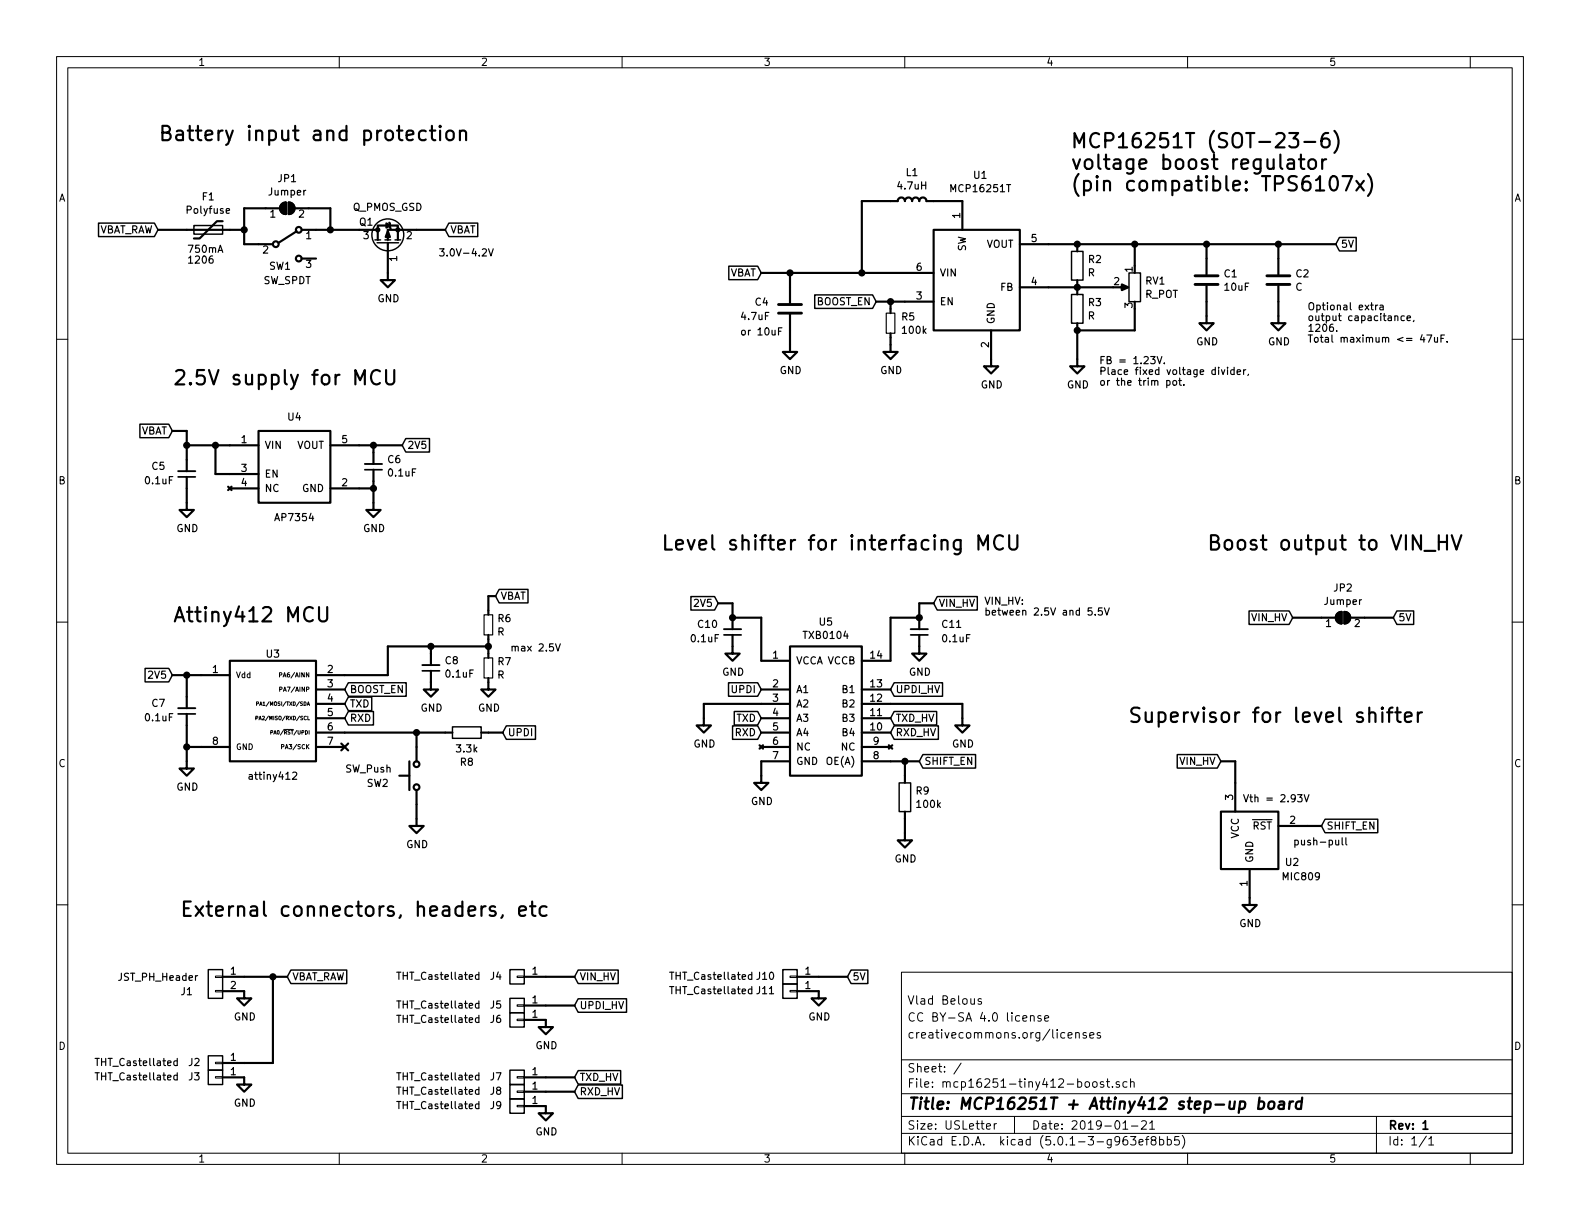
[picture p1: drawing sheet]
EESchema Schematic File Version 4
LIBS:mcp16251-tiny412-boost-cache
EELAYER 26 0
EELAYER END
$Descr USLetter 11000 8500
encoding utf-8
Sheet 1 1
Title "MCP16251T + Attiny412 step-up board"
Date "2019-01-21"
Rev "1"
Comp ""
Comment1 "creativecommons.org/licenses"
Comment2 "CC BY-SA 4.0 license"
Comment3 "Vlad Belous"
Comment4 ""
$EndDescr
$Comp
L Device:Q_PMOS_GSD Q1
U 1 1
P 2700 1700
F 0 "Q1" V 2850 1850 50  0000 C CNN
F 1 "Q_PMOS_GSD" V 2953 1700 50  0000 C CNN
F 2 "MCP16251_module:SOT-23_HS" H 2900 1800 50  0001 C CNN
F 3 "~" H 2700 1700 50  0001 C CNN
	1    2700 1700
	0    -1   -1   0   
$EndComp
$Comp
L Switch:SW_Push SW2
U 1 1
P 2900 5400
F 0 "SW2" V 2950 5750 50  0000 R CNN
F 1 "SW_Push" V 2850 5900 50  0000 R CNN
F 2 "MCP16251_module:SW_SPST_PUSH_6mm_3mm" H 2900 5600 50  0001 C CNN
F 3 "" H 2900 5600 50  0001 C CNN
	1    2900 5400
	0    -1   1    0   
$EndComp
Text GLabel 3100 1600 2    50   Input ~ 0
VBAT
Text Notes 1100 1000 0    100  ~ 0
Battery input and protection
$Comp
L local_symbols:MCP16251T U1
U 1 1
P 6800 1900
F 0 "U1" H 6825 2583 50  0000 C CNN
F 1 "MCP16251T" H 6825 2490 50  0000 C CNN
F 2 "MCP16251_module:SOT-23-6_HS" H 6800 1900 50  0001 C CNN
F 3 "" H 6800 1900 50  0001 C CNN
	1    6800 1900
	1    0    0    -1  
$EndComp
Wire Wire Line
	6300 2100 6200 2100
$Comp
L Device:C C4
U 1 1
P 5500 2150
F 0 "C4" H 5250 2200 50  0000 L CNN
F 1 "4.7uF" H 5150 2100 50  0000 L CNN
F 2 "MCP16251_module:1206_HS" H 5538 2000 50  0001 C CNN
F 3 "~" H 5500 2150 50  0001 C CNN
	1    5500 2150
	1    0    0    -1  
$EndComp
$Comp
L power:GND #PWR05
U 1 1
P 6900 2500
F 0 "#PWR05" H 6900 2250 50  0001 C CNN
F 1 "GND" H 6905 2324 50  0000 C CNN
F 2 "" H 6900 2500 50  0001 C CNN
F 3 "" H 6900 2500 50  0001 C CNN
	1    6900 2500
	1    0    0    -1  
$EndComp
Wire Wire Line
	5500 1900 5500 2000
Text GLabel 5300 1900 0    50   Input ~ 0
VBAT
$Comp
L Device:L L1
U 1 1
P 6350 1400
F 0 "L1" V 6545 1400 50  0000 C CNN
F 1 "4.7uH" V 6452 1400 50  0000 C CNN
F 2 "MCP16251_module:L_Taiyo-Yuden_NR-S-40xx_HS" H 6350 1400 50  0001 C CNN
F 3 "~" H 6350 1400 50  0001 C CNN
	1    6350 1400
	0    -1   -1   0   
$EndComp
Wire Wire Line
	6500 1400 6700 1400
Wire Wire Line
	6200 1400 6000 1400
Wire Wire Line
	6000 1400 6000 1900
$Comp
L Device:R R2
U 1 1
P 7500 1850
F 0 "R2" H 7570 1897 50  0000 L CNN
F 1 "R" H 7570 1804 50  0000 L CNN
F 2 "MCP16251_module:0805_HS" V 7430 1850 50  0001 C CNN
F 3 "~" H 7500 1850 50  0001 C CNN
	1    7500 1850
	1    0    0    -1  
$EndComp
$Comp
L Device:R R3
U 1 1
P 7500 2150
F 0 "R3" H 7570 2197 50  0000 L CNN
F 1 "R" H 7570 2104 50  0000 L CNN
F 2 "MCP16251_module:0805_HS" V 7430 2150 50  0001 C CNN
F 3 "~" H 7500 2150 50  0001 C CNN
	1    7500 2150
	1    0    0    -1  
$EndComp
$Comp
L Device:R_POT RV1
U 1 1
P 7900 2000
F 0 "RV1" H 7830 2047 50  0000 R CNN
F 1 "R_POT" H 7830 1954 50  0000 R CNN
F 2 "MCP16251_module:Conn_01x03_small" H 7900 2000 50  0001 C CNN
F 3 "~" H 7900 2000 50  0001 C CNN
	1    7900 2000
	-1   0    0    -1  
$EndComp
Wire Wire Line
	7300 2000 7500 2000
Connection ~ 7500 2000
Wire Wire Line
	7500 2000 7750 2000
Wire Wire Line
	7300 1700 7500 1700
Wire Wire Line
	7500 1700 7900 1700
Wire Wire Line
	7900 1700 7900 1850
Connection ~ 7500 1700
Wire Wire Line
	7900 2150 7900 2300
Wire Wire Line
	7900 2300 7500 2300
$Comp
L power:GND #PWR06
U 1 1
P 7500 2500
F 0 "#PWR06" H 7500 2250 50  0001 C CNN
F 1 "GND" H 7505 2324 50  0000 C CNN
F 2 "" H 7500 2500 50  0001 C CNN
F 3 "" H 7500 2500 50  0001 C CNN
	1    7500 2500
	1    0    0    -1  
$EndComp
Wire Wire Line
	7500 2500 7500 2300
Connection ~ 7500 2300
Text Notes 7650 2700 0    50   ~ 0
FB = 1.23V.\nPlace fixed voltage divider,\nor the trim pot.
Wire Wire Line
	7900 1700 8400 1700
Connection ~ 7900 1700
Wire Wire Line
	8400 1700 8400 1800
Text GLabel 9300 1700 2    50   Input ~ 0
5V
Text Notes 7450 1350 0    100  ~ 0
MCP16251T (SOT-23-6)\nvoltage boost regulator\n(pin compatible: TPS6107x)
$Comp
L Device:C C1
U 1 1
P 8400 1950
F 0 "C1" H 8515 1997 50  0000 L CNN
F 1 "10uF" H 8515 1904 50  0000 L CNN
F 2 "MCP16251_module:1206_HS" H 8438 1800 50  0001 C CNN
F 3 "~" H 8400 1950 50  0001 C CNN
	1    8400 1950
	1    0    0    -1  
$EndComp
Wire Wire Line
	8400 2100 8400 2200
$Comp
L power:GND #PWR01
U 1 1
P 8400 2200
F 0 "#PWR01" H 8400 1950 50  0001 C CNN
F 1 "GND" H 8405 2024 50  0000 C CNN
F 2 "" H 8400 2200 50  0001 C CNN
F 3 "" H 8400 2200 50  0001 C CNN
	1    8400 2200
	1    0    0    -1  
$EndComp
Connection ~ 8400 1700
$Comp
L power:GND #PWR04
U 1 1
P 5500 2400
F 0 "#PWR04" H 5500 2150 50  0001 C CNN
F 1 "GND" H 5505 2224 50  0000 C CNN
F 2 "" H 5500 2400 50  0001 C CNN
F 3 "" H 5500 2400 50  0001 C CNN
	1    5500 2400
	1    0    0    -1  
$EndComp
Wire Wire Line
	5500 2300 5500 2400
Text Notes 5150 2350 0    50   ~ 0
or 10uF
Text Notes 9100 2400 0    50   ~ 0
Optional extra\noutput capacitance,\n1206.\nTotal maximum <= 47uF.
$Comp
L Device:C C2
U 1 1
P 8900 1950
F 0 "C2" H 9015 1997 50  0000 L CNN
F 1 "C" H 9015 1904 50  0000 L CNN
F 2 "MCP16251_module:1206_HS" H 8938 1800 50  0001 C CNN
F 3 "~" H 8900 1950 50  0001 C CNN
	1    8900 1950
	1    0    0    -1  
$EndComp
Wire Wire Line
	8900 1700 8900 1800
Wire Wire Line
	8400 1700 8900 1700
Wire Wire Line
	8900 1700 9300 1700
Connection ~ 8900 1700
Wire Wire Line
	8900 2100 8900 2200
$Comp
L power:GND #PWR02
U 1 1
P 8900 2200
F 0 "#PWR02" H 8900 1950 50  0001 C CNN
F 1 "GND" H 8905 2024 50  0000 C CNN
F 2 "" H 8900 2200 50  0001 C CNN
F 3 "" H 8900 2200 50  0001 C CNN
	1    8900 2200
	1    0    0    -1  
$EndComp
Text GLabel 1100 1600 0    50   Input ~ 0
VBAT_RAW
Text GLabel 2000 6800 2    50   Input ~ 0
VBAT_RAW
$Comp
L Connector_Generic:Conn_01x02 J1
U 1 1
P 1500 6800
F 0 "J1" H 1700 6700 50  0000 C CNN
F 1 "JST_PH_Header" H 1900 6800 50  0000 C CNN
F 2 "Connectors_JST:JST_PH_S2B-PH-K_02x2.00mm_Angled" H 1500 6800 50  0001 C CNN
F 3 "~" H 1500 6800 50  0001 C CNN
	1    1500 6800
	-1   0    0    -1  
$EndComp
$Comp
L power:GND #PWR014
U 1 1
P 1700 6900
F 0 "#PWR014" H 1700 6650 50  0001 C CNN
F 1 "GND" H 1705 6724 50  0000 C CNN
F 2 "" H 1700 6900 50  0001 C CNN
F 3 "" H 1700 6900 50  0001 C CNN
	1    1700 6900
	1    0    0    -1  
$EndComp
Wire Wire Line
	1900 7400 1700 7400
$Comp
L Switch:SW_SPDT SW1
U 1 1
P 2000 1700
F 0 "SW1" H 1950 1550 50  0000 C CNN
F 1 "SW_SPDT" H 2000 1450 50  0000 C CNN
F 2 "MCP16251_module:Conn_01x03_small" H 2000 1700 50  0001 C CNN
F 3 "" H 2000 1700 50  0001 C CNN
	1    2000 1700
	1    0    0    -1  
$EndComp
$Comp
L Jumper:SolderJumper_2_Open JP1
U 1 1
P 2000 1450
F 0 "JP1" H 2000 1660 50  0000 C CNN
F 1 "Jumper" H 2000 1567 50  0000 C CNN
F 2 "MCP16251_module:0805_HS" H 2000 1450 50  0001 C CNN
F 3 "~" H 2000 1450 50  0001 C CNN
	1    2000 1450
	1    0    0    -1  
$EndComp
Wire Wire Line
	6000 1900 6300 1900
$Comp
L Device:R_Small R5
U 1 1
P 6200 2250
F 0 "R5" H 6270 2297 50  0000 L CNN
F 1 "100k" H 6270 2204 50  0000 L CNN
F 2 "MCP16251_module:0805_HS" V 6130 2250 50  0001 C CNN
F 3 "~" H 6200 2250 50  0001 C CNN
	1    6200 2250
	1    0    0    -1  
$EndComp
$Comp
L power:GND #PWR0103
U 1 1
P 6200 2400
F 0 "#PWR0103" H 6200 2150 50  0001 C CNN
F 1 "GND" H 6205 2224 50  0000 C CNN
F 2 "" H 6200 2400 50  0001 C CNN
F 3 "" H 6200 2400 50  0001 C CNN
	1    6200 2400
	1    0    0    -1  
$EndComp
$Comp
L local_symbols:MIC809 U2
U 1 1
P 8700 5950
F 0 "U2" H 9050 5900 50  0000 R CNN
F 1 "MIC809" H 9200 5800 50  0000 R CNN
F 2 "MCP16251_module:SOT-23_HS" H 8700 5950 50  0001 C CNN
F 3 "" H 8700 5950 50  0001 C CNN
	1    8700 5950
	1    0    0    -1  
$EndComp
$Comp
L power:GND #PWR0104
U 1 1
P 8700 6250
F 0 "#PWR0104" H 8700 6000 50  0001 C CNN
F 1 "GND" H 8705 6074 50  0000 C CNN
F 2 "" H 8700 6250 50  0001 C CNN
F 3 "" H 8700 6250 50  0001 C CNN
	1    8700 6250
	1    0    0    -1  
$EndComp
Wire Wire Line
	9100 5750 9200 5750
Text GLabel 6100 2100 0    50   Input ~ 0
BOOST_EN
Text Notes 8650 5600 0    50   ~ 0
Vth = 2.93V
$Comp
L Device:Polyfuse F1
U 1 1
P 1450 1600
F 0 "F1" V 1217 1600 50  0000 C CNN
F 1 "Polyfuse" V 1310 1600 50  0000 C CNN
F 2 "MCP16251_module:1206_HS" H 1500 1400 50  0001 L CNN
F 3 "~" H 1450 1600 50  0001 C CNN
	1    1450 1600
	0    1    1    0   
$EndComp
Wire Wire Line
	1600 1600 1700 1600
Wire Wire Line
	1700 1600 1700 1450
Text Notes 1300 1850 0    50   ~ 0
750mA\n1206
Wire Wire Line
	2300 1450 2150 1450
Wire Wire Line
	1700 1450 1850 1450
Wire Wire Line
	2900 1600 3100 1600
Wire Wire Line
	5500 1900 5300 1900
Connection ~ 5500 1900
Wire Wire Line
	6200 2100 6200 2150
Wire Wire Line
	6200 2350 6200 2400
Wire Wire Line
	6100 2100 6200 2100
Connection ~ 6200 2100
Text Notes 9000 5900 0    50   ~ 0
push-pull
Wire Wire Line
	5500 1900 6000 1900
Connection ~ 6000 1900
Wire Wire Line
	1700 6800 1900 6800
Connection ~ 1900 6800
Wire Wire Line
	1900 6800 2000 6800
Wire Wire Line
	1900 7400 1900 6800
$Comp
L local_symbols:attiny412 U3
U 1 1
P 1900 5100
F 0 "U3" H 1900 5650 50  0000 C CNN
F 1 "attiny412" H 1900 4800 50  0000 C CNN
F 2 "MCP16251_module:SOIC-8_3.9x4.9mm_Pitch1.27_HSmm" H 2000 5100 50  0001 C CNN
F 3 "" H 2000 5100 50  0001 C CNN
	1    1900 5100
	1    0    0    -1  
$EndComp
Wire Wire Line
	1700 1600 1700 1700
Wire Wire Line
	1700 1700 1800 1700
Connection ~ 1700 1600
Wire Wire Line
	2200 1600 2300 1600
Wire Wire Line
	2300 1600 2300 1450
$Comp
L power:GND #PWR0101
U 1 1
P 2700 1900
F 0 "#PWR0101" H 2700 1650 50  0001 C CNN
F 1 "GND" H 2705 1724 50  0000 C CNN
F 2 "" H 2700 1900 50  0001 C CNN
F 3 "" H 2700 1900 50  0001 C CNN
	1    2700 1900
	1    0    0    -1  
$EndComp
Wire Wire Line
	2300 1600 2500 1600
Connection ~ 2300 1600
Text Notes 3050 1800 0    50   ~ 0
3.0V-4.2V
Text GLabel 1200 3000 0    50   Input ~ 0
VBAT
$Comp
L local_symbols:AP7354 U4
U 1 1
P 2100 3400
F 0 "U4" H 2050 3900 50  0000 C CNN
F 1 "AP7354" H 2050 3200 50  0000 C CNN
F 2 "MCP16251_module:SOT-23-5_HS" H 2000 3400 50  0001 C CNN
F 3 "" H 2000 3400 50  0001 C CNN
	1    2100 3400
	1    0    0    -1  
$EndComp
Wire Wire Line
	1500 3100 1500 3300
Wire Wire Line
	1300 3100 1500 3100
Wire Wire Line
	1500 3300 1600 3300
Wire Wire Line
	1500 3100 1600 3100
Connection ~ 1500 3100
$Comp
L power:GND #PWR0102
U 1 1
P 1300 3500
F 0 "#PWR0102" H 1300 3250 50  0001 C CNN
F 1 "GND" H 1305 3324 50  0000 C CNN
F 2 "" H 1300 3500 50  0001 C CNN
F 3 "" H 1300 3500 50  0001 C CNN
	1    1300 3500
	1    0    0    -1  
$EndComp
Text GLabel 2800 3100 2    50   Input ~ 0
2V5
$Comp
L Device:C_Small C5
U 1 1
P 1300 3300
F 0 "C5" H 1550 3250 50  0000 R CNN
F 1 "0.1uF" H 1600 3350 50  0000 R CNN
F 2 "MCP16251_module:0805_HS" H 1300 3300 50  0001 C CNN
F 3 "~" H 1300 3300 50  0001 C CNN
	1    1300 3300
	-1   0    0    1   
$EndComp
$Comp
L Device:C_Small C6
U 1 1
P 2600 3250
F 0 "C6" H 2508 3203 50  0000 R CNN
F 1 "0.1uF" H 2508 3296 50  0000 R CNN
F 2 "MCP16251_module:0805_HS" H 2600 3250 50  0001 C CNN
F 3 "~" H 2600 3250 50  0001 C CNN
	1    2600 3250
	-1   0    0    1   
$EndComp
Wire Wire Line
	2500 3400 2600 3400
Wire Wire Line
	2600 3400 2600 3500
Wire Wire Line
	2500 3100 2600 3100
Wire Wire Line
	2600 3100 2600 3150
Wire Wire Line
	2600 3350 2600 3400
Connection ~ 2600 3400
Wire Wire Line
	2600 3100 2800 3100
Wire Wire Line
	1300 3100 1300 3200
Wire Wire Line
	1300 3400 1300 3500
Wire Wire Line
	1200 3000 1300 3000
Wire Wire Line
	1300 3000 1300 3100
Connection ~ 1300 3100
$Comp
L power:GND #PWR0105
U 1 1
P 2600 3500
F 0 "#PWR0105" H 2600 3250 50  0001 C CNN
F 1 "GND" H 2605 3324 50  0000 C CNN
F 2 "" H 2600 3500 50  0001 C CNN
F 3 "" H 2600 3500 50  0001 C CNN
	1    2600 3500
	1    0    0    -1  
$EndComp
Text GLabel 1200 4700 0    50   Input ~ 0
2V5
$Comp
L Device:C_Small C7
U 1 1
P 1300 4950
F 0 "C7" H 1550 4900 50  0000 R CNN
F 1 "0.1uF" H 1600 5000 50  0000 R CNN
F 2 "MCP16251_module:0805_HS" H 1300 4950 50  0001 C CNN
F 3 "~" H 1300 4950 50  0001 C CNN
	1    1300 4950
	-1   0    0    1   
$EndComp
$Comp
L power:GND #PWR0106
U 1 1
P 1300 5300
F 0 "#PWR0106" H 1300 5050 50  0001 C CNN
F 1 "GND" H 1305 5124 50  0000 C CNN
F 2 "" H 1300 5300 50  0001 C CNN
F 3 "" H 1300 5300 50  0001 C CNN
	1    1300 5300
	1    0    0    -1  
$EndComp
Wire Wire Line
	1300 5050 1300 5200
Wire Wire Line
	1300 5200 1400 5200
Wire Wire Line
	1300 5200 1300 5300
Connection ~ 1300 5200
Wire Wire Line
	1200 4700 1300 4700
Wire Wire Line
	1300 4700 1300 4850
Wire Wire Line
	1300 4700 1400 4700
Connection ~ 1300 4700
Connection ~ 2600 3100
$Comp
L power:GND #PWR0107
U 1 1
P 2900 5700
F 0 "#PWR0107" H 2900 5450 50  0001 C CNN
F 1 "GND" H 2905 5524 50  0000 C CNN
F 2 "" H 2900 5700 50  0001 C CNN
F 3 "" H 2900 5700 50  0001 C CNN
	1    2900 5700
	1    0    0    -1  
$EndComp
Wire Wire Line
	2900 5600 2900 5700
Wire Wire Line
	2400 5100 2900 5100
Wire Wire Line
	2900 5100 2900 5200
Text GLabel 3500 5100 2    50   Input ~ 0
UPDI
$Comp
L Device:R R8
U 1 1
P 3250 5100
F 0 "R8" V 3040 5100 50  0000 C CNN
F 1 "3.3k" V 3133 5100 50  0000 C CNN
F 2 "MCP16251_module:0805_HS" V 3180 5100 50  0001 C CNN
F 3 "~" H 3250 5100 50  0001 C CNN
	1    3250 5100
	0    1    -1   0   
$EndComp
Connection ~ 2900 5100
Wire Wire Line
	3400 5100 3500 5100
Text GLabel 2400 4900 2    50   Input ~ 0
TXD
Text GLabel 2400 5000 2    50   Input ~ 0
RXD
Text GLabel 3450 4150 2    50   Input ~ 0
VBAT
$Comp
L Device:R_Small R6
U 1 1
P 3400 4350
F 0 "R6" H 3459 4397 50  0000 L CNN
F 1 "R" H 3459 4304 50  0000 L CNN
F 2 "MCP16251_module:0805_HS" H 3400 4350 50  0001 C CNN
F 3 "~" H 3400 4350 50  0001 C CNN
	1    3400 4350
	1    0    0    -1  
$EndComp
$Comp
L Device:R_Small R7
U 1 1
P 3400 4650
F 0 "R7" H 3459 4697 50  0000 L CNN
F 1 "R" H 3459 4604 50  0000 L CNN
F 2 "MCP16251_module:0805_HS" H 3400 4650 50  0001 C CNN
F 3 "~" H 3400 4650 50  0001 C CNN
	1    3400 4650
	1    0    0    -1  
$EndComp
$Comp
L power:GND #PWR0108
U 1 1
P 3400 4750
F 0 "#PWR0108" H 3400 4500 50  0001 C CNN
F 1 "GND" H 3405 4574 50  0000 C CNN
F 2 "" H 3400 4750 50  0001 C CNN
F 3 "" H 3400 4750 50  0001 C CNN
	1    3400 4750
	1    0    0    -1  
$EndComp
Wire Wire Line
	2400 4700 2700 4700
Wire Wire Line
	2700 4700 2700 4500
Wire Wire Line
	3450 4150 3400 4150
Wire Wire Line
	3400 4150 3400 4250
Text GLabel 2400 4800 2    50   Input ~ 0
BOOST_EN
Wire Wire Line
	2900 5100 3100 5100
Wire Wire Line
	1100 1600 1300 1600
Text Notes 3550 4550 0    50   ~ 0
max 2.5V
Text Notes 1200 2700 0    100  ~ 0
2.5V supply for MCU
Text Notes 1200 4350 0    100  ~ 0
Attiny412 MCU
$Comp
L Connector_Generic:Conn_01x01 J2
U 1 1
P 1500 7400
F 0 "J2" H 1600 7400 50  0000 L CNN
F 1 "THT_Castellated" H 1750 7400 50  0000 L CNN
F 2 "MCP16251_module:Conn_01x01_cast" H 1500 7400 50  0001 C CNN
F 3 "~" H 1500 7400 50  0001 C CNN
	1    1500 7400
	-1   0    0    1   
$EndComp
$Comp
L Connector_Generic:Conn_01x01 J3
U 1 1
P 1500 7500
F 0 "J3" H 1600 7500 50  0000 L CNN
F 1 "THT_Castellated" H 1750 7500 50  0000 L CNN
F 2 "MCP16251_module:Conn_01x01_cast" H 1500 7500 50  0001 C CNN
F 3 "~" H 1500 7500 50  0001 C CNN
	1    1500 7500
	-1   0    0    1   
$EndComp
$Comp
L power:GND #PWR0109
U 1 1
P 1700 7500
F 0 "#PWR0109" H 1700 7250 50  0001 C CNN
F 1 "GND" H 1705 7324 50  0000 C CNN
F 2 "" H 1700 7500 50  0001 C CNN
F 3 "" H 1700 7500 50  0001 C CNN
	1    1700 7500
	1    0    0    -1  
$EndComp
Text Notes 1250 6400 0    100  ~ 0
External connectors, headers, etc
Text GLabel 4000 7000 2    50   Input ~ 0
UPDI_HV
$Comp
L Connector_Generic:Conn_01x01 J5
U 1 1
P 3600 7000
F 0 "J5" H 3700 7000 50  0000 L CNN
F 1 "THT_Castellated" H 3850 7000 50  0000 L CNN
F 2 "MCP16251_module:Conn_01x01_cast" H 3600 7000 50  0001 C CNN
F 3 "~" H 3600 7000 50  0001 C CNN
	1    3600 7000
	-1   0    0    1   
$EndComp
$Comp
L Connector_Generic:Conn_01x01 J6
U 1 1
P 3600 7100
F 0 "J6" H 3700 7100 50  0000 L CNN
F 1 "THT_Castellated" H 3850 7100 50  0000 L CNN
F 2 "MCP16251_module:Conn_01x01_cast" H 3600 7100 50  0001 C CNN
F 3 "~" H 3600 7100 50  0001 C CNN
	1    3600 7100
	-1   0    0    1   
$EndComp
$Comp
L power:GND #PWR0110
U 1 1
P 3800 7100
F 0 "#PWR0110" H 3800 6850 50  0001 C CNN
F 1 "GND" H 3805 6924 50  0000 C CNN
F 2 "" H 3800 7100 50  0001 C CNN
F 3 "" H 3800 7100 50  0001 C CNN
	1    3800 7100
	1    0    0    -1  
$EndComp
Wire Wire Line
	3800 7000 4000 7000
Text GLabel 4000 7500 2    50   Input ~ 0
TXD_HV
Text GLabel 4000 7600 2    50   Input ~ 0
RXD_HV
$Comp
L Connector_Generic:Conn_01x01 J7
U 1 1
P 3600 7500
F 0 "J7" H 3700 7500 50  0000 L CNN
F 1 "THT_Castellated" H 3850 7500 50  0000 L CNN
F 2 "MCP16251_module:Conn_01x01_cast" H 3600 7500 50  0001 C CNN
F 3 "~" H 3600 7500 50  0001 C CNN
	1    3600 7500
	-1   0    0    1   
$EndComp
$Comp
L Connector_Generic:Conn_01x01 J8
U 1 1
P 3600 7600
F 0 "J8" H 3700 7600 50  0000 L CNN
F 1 "THT_Castellated" H 3850 7600 50  0000 L CNN
F 2 "MCP16251_module:Conn_01x01_cast" H 3600 7600 50  0001 C CNN
F 3 "~" H 3600 7600 50  0001 C CNN
	1    3600 7600
	-1   0    0    1   
$EndComp
$Comp
L Connector_Generic:Conn_01x01 J9
U 1 1
P 3600 7700
F 0 "J9" H 3700 7700 50  0000 L CNN
F 1 "THT_Castellated" H 3850 7700 50  0000 L CNN
F 2 "MCP16251_module:Conn_01x01_cast" H 3600 7700 50  0001 C CNN
F 3 "~" H 3600 7700 50  0001 C CNN
	1    3600 7700
	-1   0    0    1   
$EndComp
Wire Wire Line
	3800 7500 4000 7500
Wire Wire Line
	3800 7600 4000 7600
$Comp
L power:GND #PWR0111
U 1 1
P 3800 7700
F 0 "#PWR0111" H 3800 7450 50  0001 C CNN
F 1 "GND" H 3805 7524 50  0000 C CNN
F 2 "" H 3800 7700 50  0001 C CNN
F 3 "" H 3800 7700 50  0001 C CNN
	1    3800 7700
	1    0    0    -1  
$EndComp
$Comp
L Connector_Generic:Conn_01x01 J4
U 1 1
P 3600 6800
F 0 "J4" H 3700 6800 50  0000 L CNN
F 1 "THT_Castellated" H 3850 6800 50  0000 L CNN
F 2 "MCP16251_module:Conn_01x01_cast" H 3600 6800 50  0001 C CNN
F 3 "~" H 3600 6800 50  0001 C CNN
	1    3600 6800
	-1   0    0    1   
$EndComp
Text GLabel 4000 6800 2    50   Input ~ 0
VIN_HV
Wire Wire Line
	3800 6800 4000 6800
NoConn ~ 2400 5200
$Comp
L local_symbols:TXB0104 U5
U 1 1
P 5800 5350
F 0 "U5" H 5750 6373 50  0000 C CNN
F 1 "TXB0104" H 5750 6280 50  0000 C CNN
F 2 "MCP16251_module:SOIC-14_3.9x8.7mm_Pitch1.27mm_HS" H 5550 5350 50  0001 C CNN
F 3 "" H 5550 5350 50  0001 C CNN
	1    5800 5350
	1    0    0    -1  
$EndComp
Text GLabel 5000 4200 0    50   Input ~ 0
2V5
$Comp
L Device:C_Small C10
U 1 1
P 5100 4400
F 0 "C10" H 5350 4350 50  0000 R CNN
F 1 "0.1uF" H 5400 4450 50  0000 R CNN
F 2 "MCP16251_module:0805_HS" H 5100 4400 50  0001 C CNN
F 3 "~" H 5100 4400 50  0001 C CNN
	1    5100 4400
	-1   0    0    1   
$EndComp
$Comp
L power:GND #PWR0112
U 1 1
P 5100 4500
F 0 "#PWR0112" H 5100 4250 50  0001 C CNN
F 1 "GND" H 5105 4324 50  0000 C CNN
F 2 "" H 5100 4500 50  0001 C CNN
F 3 "" H 5100 4500 50  0001 C CNN
	1    5100 4500
	1    0    0    -1  
$EndComp
Wire Wire Line
	5300 4600 5300 4300
Wire Wire Line
	5300 4300 5100 4300
Wire Wire Line
	5000 4200 5100 4200
Wire Wire Line
	5100 4200 5100 4300
Connection ~ 5100 4300
$Comp
L Device:C_Small C11
U 1 1
P 6400 4400
F 0 "C11" H 6250 4350 50  0000 R CNN
F 1 "0.1uF" H 6250 4450 50  0000 R CNN
F 2 "MCP16251_module:0805_HS" H 6400 4400 50  0001 C CNN
F 3 "~" H 6400 4400 50  0001 C CNN
	1    6400 4400
	-1   0    0    1   
$EndComp
$Comp
L power:GND #PWR0113
U 1 1
P 6400 4500
F 0 "#PWR0113" H 6400 4250 50  0001 C CNN
F 1 "GND" H 6405 4324 50  0000 C CNN
F 2 "" H 6400 4500 50  0001 C CNN
F 3 "" H 6400 4500 50  0001 C CNN
	1    6400 4500
	1    0    0    -1  
$EndComp
Wire Wire Line
	6200 4600 6200 4300
Wire Wire Line
	6200 4300 6400 4300
Wire Wire Line
	6400 4300 6400 4200
Wire Wire Line
	6400 4200 6500 4200
Connection ~ 6400 4300
Text GLabel 8500 5300 0    50   Input ~ 0
VIN_HV
Wire Wire Line
	5300 5300 5300 5400
$Comp
L power:GND #PWR0114
U 1 1
P 5300 5400
F 0 "#PWR0114" H 5300 5150 50  0001 C CNN
F 1 "GND" H 5305 5224 50  0000 C CNN
F 2 "" H 5300 5400 50  0001 C CNN
F 3 "" H 5300 5400 50  0001 C CNN
	1    5300 5400
	1    0    0    -1  
$EndComp
Text GLabel 6200 4800 2    50   Input ~ 0
UPDI_HV
Text GLabel 5300 4800 0    50   Input ~ 0
UPDI
Text GLabel 6200 5000 2    50   Input ~ 0
TXD_HV
Text GLabel 6200 5100 2    50   Input ~ 0
RXD_HV
Text GLabel 5300 5000 0    50   Input ~ 0
TXD
Text GLabel 5300 5100 0    50   Input ~ 0
RXD
Text Notes 4600 3850 0    100  ~ 0
Level shifter for interfacing MCU
Text Notes 6850 4300 0    50   ~ 0
VIN_HV:\nbetween 2.5V and 5.5V
$Comp
L Device:R R9
U 1 1
P 6300 5550
F 0 "R9" H 6370 5597 50  0000 L CNN
F 1 "100k" H 6370 5504 50  0000 L CNN
F 2 "MCP16251_module:0805_HS" V 6230 5550 50  0001 C CNN
F 3 "~" H 6300 5550 50  0001 C CNN
	1    6300 5550
	1    0    0    -1  
$EndComp
Wire Wire Line
	6200 5300 6300 5300
Wire Wire Line
	6300 5300 6300 5400
Wire Wire Line
	6300 5700 6300 5800
$Comp
L power:GND #PWR0115
U 1 1
P 6300 5800
F 0 "#PWR0115" H 6300 5550 50  0001 C CNN
F 1 "GND" H 6305 5624 50  0000 C CNN
F 2 "" H 6300 5800 50  0001 C CNN
F 3 "" H 6300 5800 50  0001 C CNN
	1    6300 5800
	1    0    0    -1  
$EndComp
Wire Wire Line
	6300 5300 6400 5300
Connection ~ 6300 5300
Text GLabel 9200 5750 2    50   Input ~ 0
SHIFT_EN
Text GLabel 6400 5300 2    50   Input ~ 0
SHIFT_EN
Wire Wire Line
	5300 4900 4900 4900
Wire Wire Line
	4900 4900 4900 5000
$Comp
L power:GND #PWR0116
U 1 1
P 4900 5000
F 0 "#PWR0116" H 4900 4750 50  0001 C CNN
F 1 "GND" H 4905 4824 50  0000 C CNN
F 2 "" H 4900 5000 50  0001 C CNN
F 3 "" H 4900 5000 50  0001 C CNN
	1    4900 5000
	1    0    0    -1  
$EndComp
Wire Wire Line
	6200 4900 6700 4900
Wire Wire Line
	6700 4900 6700 5000
$Comp
L power:GND #PWR0117
U 1 1
P 6700 5000
F 0 "#PWR0117" H 6700 4750 50  0001 C CNN
F 1 "GND" H 6705 4824 50  0000 C CNN
F 2 "" H 6700 5000 50  0001 C CNN
F 3 "" H 6700 5000 50  0001 C CNN
	1    6700 5000
	1    0    0    -1  
$EndComp
Text GLabel 9000 4300 0    50   Input ~ 0
VIN_HV
$Comp
L Jumper:SolderJumper_2_Open JP2
U 1 1
P 9350 4300
F 0 "JP2" H 9350 4510 50  0000 C CNN
F 1 "Jumper" H 9350 4417 50  0000 C CNN
F 2 "MCP16251_module:0805_HS" H 9350 4300 50  0001 C CNN
F 3 "~" H 9350 4300 50  0001 C CNN
	1    9350 4300
	1    0    0    -1  
$EndComp
Text GLabel 9700 4300 2    50   Input ~ 0
5V
Wire Wire Line
	9000 4300 9200 4300
Wire Wire Line
	9500 4300 9700 4300
Text Notes 8400 3850 0    100  ~ 0
Boost output to VIN_HV
Wire Wire Line
	8500 5300 8600 5300
Wire Wire Line
	8600 5300 8600 5450
Text Notes 7850 5050 0    100  ~ 0
Supervisor for level shifter
Text GLabel 6500 4200 2    50   Input ~ 0
VIN_HV
$Comp
L Connector_Generic:Conn_01x01 J10
U 1 1
P 5500 6800
F 0 "J10" H 5600 6800 50  0000 L CNN
F 1 "THT_Castellated" H 5750 6800 50  0000 L CNN
F 2 "MCP16251_module:Conn_01x01_cast" H 5500 6800 50  0001 C CNN
F 3 "~" H 5500 6800 50  0001 C CNN
	1    5500 6800
	-1   0    0    1   
$EndComp
Text GLabel 5900 6800 2    50   Input ~ 0
5V
Wire Wire Line
	5700 6800 5900 6800
$Comp
L Connector_Generic:Conn_01x01 J11
U 1 1
P 5500 6900
F 0 "J11" H 5600 6900 50  0000 L CNN
F 1 "THT_Castellated" H 5750 6900 50  0000 L CNN
F 2 "MCP16251_module:Conn_01x01_cast" H 5500 6900 50  0001 C CNN
F 3 "~" H 5500 6900 50  0001 C CNN
	1    5500 6900
	-1   0    0    1   
$EndComp
$Comp
L power:GND #PWR0118
U 1 1
P 5700 6900
F 0 "#PWR0118" H 5700 6650 50  0001 C CNN
F 1 "GND" H 5705 6724 50  0000 C CNN
F 2 "" H 5700 6900 50  0001 C CNN
F 3 "" H 5700 6900 50  0001 C CNN
	1    5700 6900
	1    0    0    -1  
$EndComp
$Comp
L Device:C_Small C8
U 1 1
P 3000 4650
F 0 "C8" H 2908 4603 50  0000 R CNN
F 1 "0.1uF" H 2908 4696 50  0000 R CNN
F 2 "MCP16251_module:0805_HS" H 3000 4650 50  0001 C CNN
F 3 "~" H 3000 4650 50  0001 C CNN
	1    3000 4650
	-1   0    0    1   
$EndComp
$Comp
L power:GND #PWR03
U 1 1
P 3000 4750
F 0 "#PWR03" H 3000 4500 50  0001 C CNN
F 1 "GND" H 3005 4574 50  0000 C CNN
F 2 "" H 3000 4750 50  0001 C CNN
F 3 "" H 3000 4750 50  0001 C CNN
	1    3000 4750
	1    0    0    -1  
$EndComp
Wire Wire Line
	2700 4500 3000 4500
Wire Wire Line
	3000 4500 3000 4550
Wire Wire Line
	3400 4450 3400 4500
Wire Wire Line
	3000 4500 3400 4500
Connection ~ 3000 4500
Connection ~ 3400 4500
Wire Wire Line
	3400 4500 3400 4550
$EndSCHEMATC
